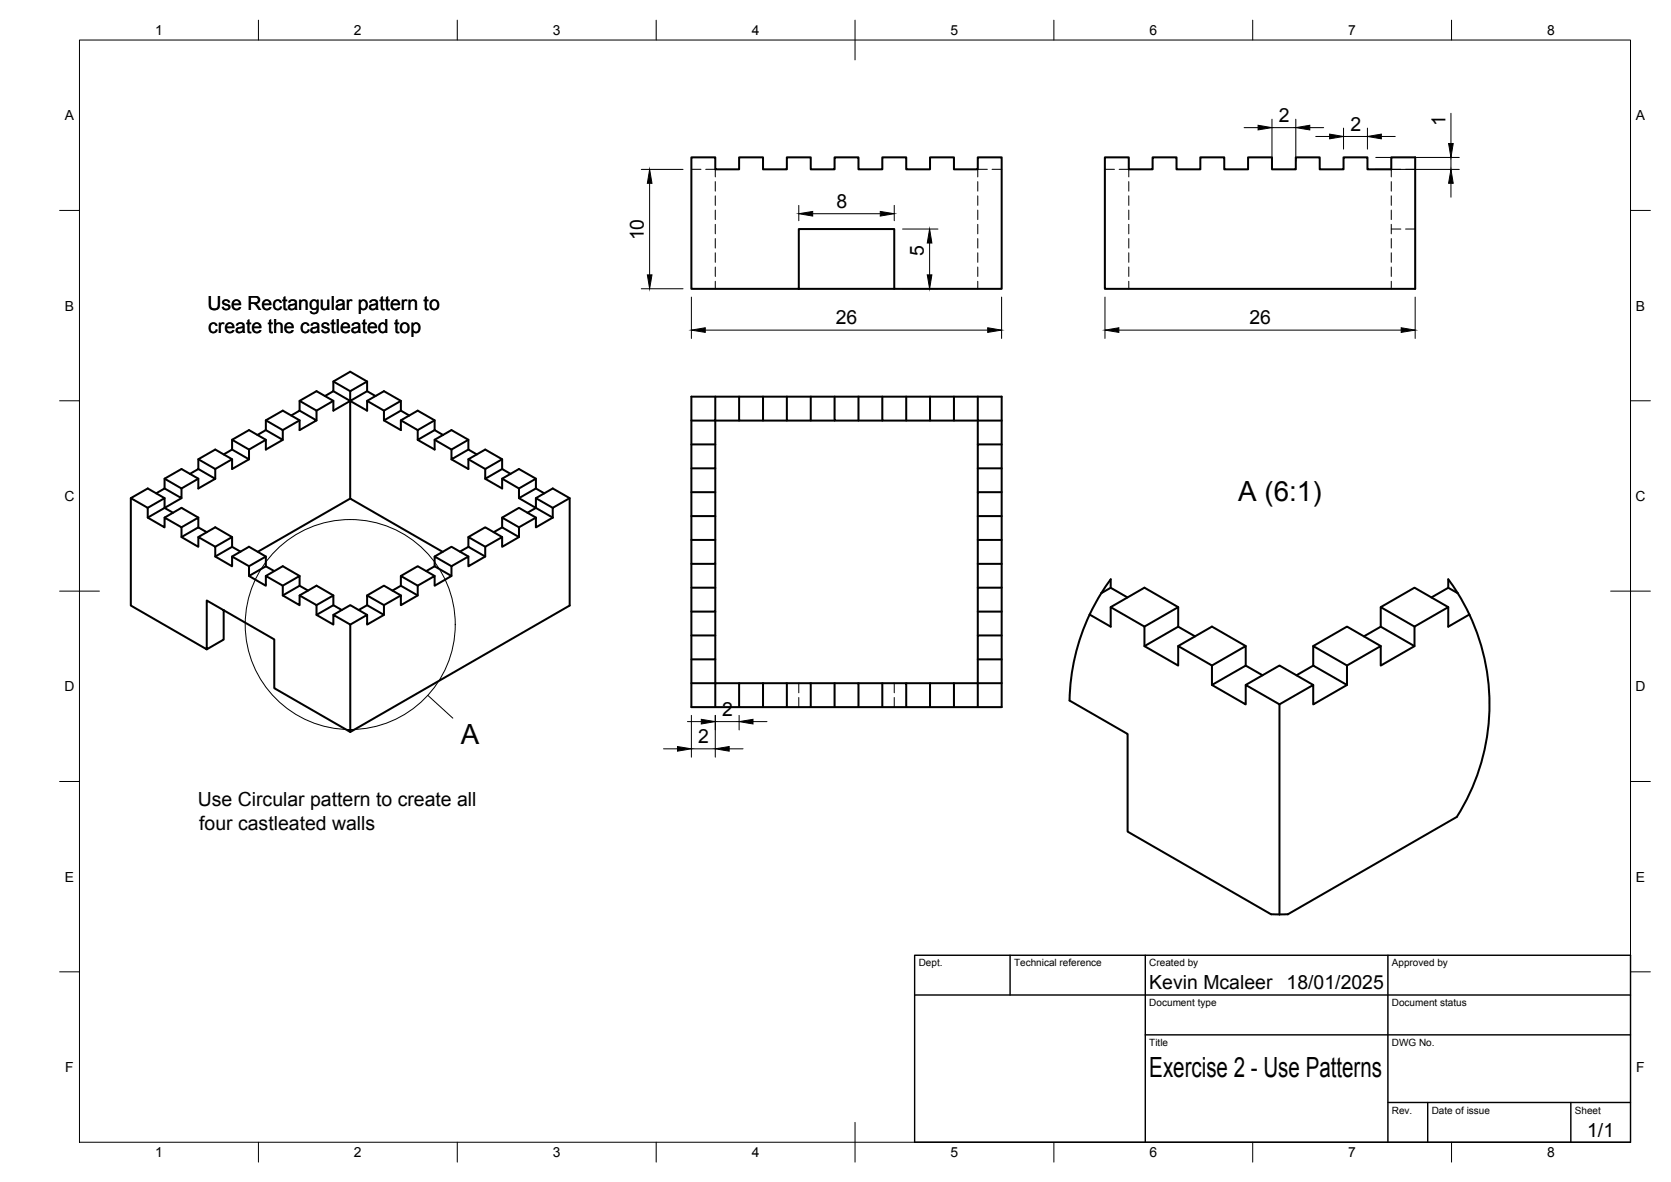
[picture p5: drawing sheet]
<svg xmlns="http://www.w3.org/2000/svg" width="420mm" height="297mm" viewBox="0 0 420 297" stroke-linecap="round" stroke-linejoin="round" font-family="sans-serif">
<!-- layer: Visible -->
<g fill="none" stroke="#000" stroke-width=".51">
<path d="M173.8 39.5h6.1v3.1h5.9v-3.1h6.1v3.1h5.9v-3.1h6.1v3.1h5.9v-3.1h6.1v3.1h5.9v-3.1h6.1v3.1h5.9v-3.1h6.1v3.1h6v-3.1h6v33.1h-27v-15h-24v15h-27.1zM277.8 39.5h6v3.1h6v-3.1h6v3.1h6v-3.1h6v3.1h6v-3.1h6v3.1h6v-3.1h6v3.1h6v-3.1h6v3.1h6v-3.1h6v33.1h-78zM200.9 72.6h24M83.8 98.3l4.3 2.5-4.3 2.4v-2.5l-4.2-2.4-4.3 2.4v2.5l-2.1 1.2M83.8 95.9l4.3 2.4M92.3 98.3v-2.4l-4.2-2.5-4.3 2.5v2.4l-2.1 1.2M92.3 95.9l-4.2 2.4v2.5l4.2-2.5M92.3 98.3l2.1 1.2M173.8 99.7h78.1v78h-78.1zM179.9 99.7v6h-6.1M185.8 99.7v6h12M191.9 99.7v6"/>
<path d="M197.8 99.7v6h12M203.9 99.7v6M209.8 99.7v6h12M215.9 99.7v6M221.8 99.7v6h12M227.9 99.7v6M233.8 99.7v6h12.1v6M239.9 99.7v6M245.9 99.7v6h6M49.9 117.9l4.2 2.4-4.2 2.5v-2.5l-4.3-2.4-4.2 2.4v2.5l-2.1 1.2M49.9 115.4l4.2 2.5v2.4M58.4 113l4.2 2.4-4.2 2.5v-2.5l-4.3-2.4-4.2 2.4v2.5l-2.1 1.2"/>
<path d="M58.4 110.5l4.2 2.5v2.4M58.4 115.4l-4.3 2.5M66.8 108.1l4.3 2.4-4.3 2.5v-2.5l-4.2-2.4-4.2 2.4v2.5l-2.2 1.2M66.8 105.6l4.3 2.5v2.4M66.8 110.5l-4.2 2.5M75.3 103.2l4.3 2.4-4.3 2.5v-2.5l-4.2-2.4-4.3 2.4v2.5l-2.1 1.2M75.3 100.7l4.3 2.5v2.4M75.3 105.6l-4.2 2.5M83.8 100.7l-4.2 2.5M92.3 100.7l4.2 2.5M96.5 105.6l4.3 2.5v-2.5l4.2-2.4 4.3 2.4v2.5l2.1 1.2M100.8 100.7l-4.3 2.5v2.4l4.3-2.4"/>
<path d="M100.8 105.6l4.2 2.5M102.9 104.4l-2.1-1.2v-2.5l-4.3-2.4-4.2 2.4v2.5l-4.2-2.4v24.5l23.2 13.4M105 110.5l4.3 2.5v-2.5l4.2-2.4 4.3 2.4v2.5l2.1 1.2M109.3 105.6l-4.3 2.5v2.4l4.3-2.4M109.3 110.5l4.2 2.5M113.5 115.4l4.3 2.5v-2.5l4.2-2.4 4.3 2.4v2.5l2.1 1.2M117.8 110.5l-4.3 2.5v2.4l4.3-2.4M117.8 115.4l4.2 2.5M126.3 115.4l-4.3 2.5v2.4l4.3-2.4M173.8 111.7h6.1M179.9 117.7v12h-6.1M185.8 105.7h-5.9v12h-6.1"/>
<path d="M245.9 117.7h6M251.9 111.7h-6v12M32.9 125.2l4.2-2.4 4.3 2.4M41.4 120.3l4.2 2.5v2.4l-4.2-2.4M41.4 130.1l4.2-2.5 4.3 2.5M43.5 128.8l-2.1-1.2-4.3 2.5M45.6 125.2l-4.2 2.4v-2.4l-4.3 2.4M45.6 132.5l4.3-2.4v2.4M49.9 120.3l-4.3 2.5M49.9 135l4.2-2.5 4.3 2.5M52 133.7l-2.1-1.2-4.3 2.5M54.1 137.4l4.3-2.4v2.4"/>
<path d="M58.4 139.9l4.2-2.5 4.2 2.5M60.5 138.6l-2.1-1.2-4.3 2.5M88.1 125.3l-23.3 13.4M109.3 139.9l4.2-2.5 4.3 2.5M117.8 135l4.2-2.5 4.3 2.5M117.8 137.4l-2.1 1.2M122 120.3l4.3 2.5v-2.5l4.2-2.4 4.2 2.4v2.5l2.2 1.2M122 137.4l-4.2-2.4v2.4l4.2 2.5M126.3 130.1l4.2-2.5 4.2 2.5M126.3 132.5l-2.2 1.2M126.3 120.3l4.2 2.5M130.5 132.5l-4.2-2.4v2.4l4.2 2.5"/>
<path d="M130.5 125.2l4.2 2.4-2.1 1.2M134.7 125.2l4.3-2.4 4.2 2.4v27l-55.1 31.7M134.7 120.3l-4.2 2.5v2.4l4.2-2.4M139 130.1l-4.3 2.4v-2.4l-4.2 2.4v2.5l-4.2 2.4v-2.4l-4.3 2.4v2.5l-4.2 2.4v-2.4l-4.3 2.4v2.4l-4.2 2.5v-2.5l-4.3 2.5v2.4l-4.2 2.5v-2.5l-4.3 2.5v2.4l-4.2 2.5v-2.5l-4.2 2.5M139 127.6l-4.3-2.4v2.4l4.3 2.5M143.2 125.2l-4.2 2.4v2.5M173.8 135.7h6.1M173.8 123.7h6.1M179.9 129.7v12h-6.1M245.9 129.7h6M251.9 123.7h-6v12M251.9 135.7h-6v12"/>
<path d="M56.2 153.3v7.4l-4.2 2.5v-12.3l17 9.8v12.2l19.1 11v-26.9l-4.3-2.5v2.5l-4.2-2.5v-2.4l-4.3-2.5v2.5l-4.2-2.5v-2.4l-4.3-2.5v2.5l-4.2-2.5v-2.4l-4.2-2.4v2.4l-4.3-2.4v-2.5l-4.2-2.4v2.4l-4.3-2.4v-2.5l-4.2-2.4v2.4l-4.3-2.4v-2.5l-4.2-2.4v27l19.1 11M62.6 142.3l4.2-2.4v2.4M69 143.5l-2.2-1.2-4.2 2.4M71.1 147.2l4.2-2.5v2.5M75.3 144.7l-4.2-2.4-4.3 2.4M75.3 149.6l4.3-2.4 4.2 2.4M77.4 148.4l-2.1-1.2-4.2 2.4M79.6 152.1l4.2-2.5v2.5M83.8 154.5l4.3-2.4 4.2 2.4M85.9 153.3l-2.1-1.2-4.2 2.4M92.3 149.6l4.2-2.4 4.3 2.4M92.3 152.1l-2.1 1.2"/>
<path d="M96.5 152.1l-4.2-2.5v2.5l4.2 2.4M100.8 144.7l4.2-2.4 4.3 2.4M100.8 147.2l-2.1 1.2M105 147.2l-4.2-2.5v2.5l4.2 2.4M109.3 142.3l-2.1 1.2M113.5 142.3l-4.2-2.4v2.4l4.2 2.4M173.8 159.7h6.1M173.8 147.7h6.1M179.9 153.7v12h-6.1M179.9 141.7v12h-6.1M245.9 141.7h6M245.9 153.7h6"/>
<path d="M251.9 147.7h-6v12M251.9 159.7h-6v18M274 154.4l5.3 3.1v-4.9l8.5 4.9v4.9l8.4 4.9v-4.9l8.5 4.8v4.9l8.5 4.9v-4.9l8.5 4.9v52.8M276.9 149.1a52.8 52.8 0 0 0-8 26.9M276.9 149.1l2.4-1.4 4.2 2.4M279.3 147.7v-2.1l-2.4 3.4M279.3 152.6l8.5-4.9 8.4 4.9M287.8 157.5l8.4-4.9v4.9M300.5 159.9l-4.3-2.4-8.4 4.9M347.2 152.6l8.5-4.9 8.5 4.9M347.2 157.5l-4.3 2.4M355.7 157.5l-8.5-4.9v4.9l8.5 4.9"/>
<path d="M364.2 147.7v-2.1l2.3 3.4M366.5 149.1l-2.3-1.4-4.3 2.4M366.5 149.1a52.8 52.8 0 0 1-.2 56.2l-42.5 24.5h-2.1M369.4 154.4l-5.2 3.1v-4.9l-8.5 4.9v4.9l-8.5 4.9v-4.9l-8.5 4.8v4.9l-8.5 4.9v-4.9l-8.5 4.9M179.9 177.7v-6h12v6M179.9 165.7v6h-6.1M185.8 171.7v6M191.9 171.7h12v6M197.8 171.7v6M203.9 171.7h12v6M209.8 171.7v6M215.9 171.7h12v6"/>
<path d="M221.8 171.7v6M227.9 171.7h12v6M233.8 171.7v6M239.9 171.7h12M245.9 165.7h6M268.9 176.1l14.6 8.4v24.5l36.1 20.8h2.1M296.2 162.4l8.5-4.9 8.5 4.9M304.7 167.2l8.5-4.8v4.9M313.2 172.1l8.5-4.9 8.5 4.9M317.5 169.7l-4.3-2.4-8.5 4.8M330.2 162.4l8.5-4.9 8.5 4.9M330.2 167.3l-4.2 2.4"/>
<path d="M338.7 167.2l-8.5-4.8v4.9l8.5 4.8"/>
</g>
<!-- layer: Hidden -->
<g fill="none" stroke="#000" stroke-width=".25">
<path d="M173.8 42.6h2.5M177.4 42.6h2.5v1.9M179.9 45.6v2.4M179.9 49.2v2.4M179.9 52.8v2.4M179.9 56.4v2.4M179.9 60v2.3M245.9 45.6v2.4M245.9 49.2v2.4M245.9 52.8v2.4M245.9 56.4v2.4M245.9 60v2.3"/>
<path d="M248.3 42.6h-2.4v1.9M249.4 42.6h2.5M277.8 42.6h2.4M281.4 42.6h2.4v1.9M283.8 45.6v2.4M283.8 49.2v2.4M283.8 52.8v2.4M283.8 56.4v2.4M283.8 60v2.3M349.8 57.6h2.4M349.8 45.6v2.4M349.8 49.2v2.4"/>
<path d="M349.8 52.8v2.4M349.8 56.4v2.4M349.8 60v2.3M352.2 42.6h-2.4v1.9M353.4 57.6h2.4M353.4 42.6h2.4M179.9 63.5v2.4M179.9 67.1v2.4M179.9 70.7v1.9M245.9 63.5v2.4M245.9 67.1v2.4M245.9 70.7v1.9"/>
<path d="M283.8 63.5v2.4M283.8 67.1v2.4M283.8 70.7v1.9M349.8 63.5v2.4M349.8 67.1v2.4M349.8 70.7v1.9M200.9 171.7v2.4M200.9 175.3v2.4M224.9 171.7v2.4M224.9 175.3v2.4"/>
</g>
<!-- layer: BORDER -->
<g fill="none" stroke="#000" stroke-width=".25">
<path d="M20 10.1h390v276.9h-390zM65 5.1v5M115 5.1v5M165 5.1v5M215 5.1v10M265 5.1v5M315 5.1v5M365 5.1v5M15 52.9h5M410 52.9h5M15 100.7h5M410 100.7h5"/>
<path d="M15 148.6h10M405 148.6h10M15 196.4h5M410 196.4h5M15 244.2h5M410 244.2h5M65 287v5M115 287v5M165 287v5M215 282.1v9.9M265 287v5M315 287v5"/>
<path d="M365 287v5"/>
</g>
<!-- layer: TITLEBLOCK -->
<path d="M230 250h180M230 240.1h180v46.9h-180zM254 240.1v9.9M288 240.1v46.9M349 240.1v46.9M288 260.1h122M349 277.1h61M359 277.1v9.9M395 277.1v9.9" fill="none" stroke="#000" stroke-width=".36"/>
<!-- layer: FD_Dimensions -->
<g fill="none" stroke="#000" stroke-width=".25">
<path d="M312.8 32.1h3.5M319.8 30v10.5M319.8 32.1h6M325.8 30v10.5M329.3 32.1h3.5M330.8 34.3h3.5M337.8 32.2v5.3M337.8 34.3h6M343.8 32.2v5.3M345.9 39.6h21M347.3 34.3h3.5M364.8 28.5v7.6"/>
<path d="M364.8 39.6v3M161.2 42.6h10.5M163.3 46.1v23M200.9 51.6v3.9M204.3 53.7h17M224.9 51.6v3.9M226.9 57.6h8.9M345.9 42.6h21M364.8 46.1v3.5M161.2 72.6h10.5M173.8 74.7v10.4M226.9 72.6h8.9"/>
<path d="M233.7 61.1v8M251.8 74.7v10.4M277.8 74.7v10.4M355.8 74.7v10.4M177.3 83h71M281.3 83h71M173.8 179.8v10.5M179.9 179.8v10.5M185.8 179.8v3.6M166.8 188.2h3.5M172.8 181.3h3.5M173.8 188.2h6.1"/>
<path d="M179.9 181.3h5.9M183.3 188.2h3.5M189.3 181.3h3.5"/>
</g>
<g fill="#000" stroke="#000" stroke-width=".25">
<path d="M316.3 31.5l3.5 .6-3.5 .5zM325.8 32.1l3.5-.6v1.1zM334.3 33.7l3.5 .6-3.5 .6zM343.8 34.3l3.5-.6v1.2zM364.2 36.1h1.2l-.6 3.5zM163.3 42.6l.6 3.5h-1.1zM200.9 53.7l3.4-.6v1.2zM221.3 53.1l3.6 .6-3.6 .6zM364.8 42.6l.6 3.5h-1.2zM162.8 69.1h1.1l-.6 3.5zM233.7 57.6l.6 3.5h-1.1zM233.2 69.1h1.1l-.6 3.5z"/>
<path d="M173.8 83l3.5-.6v1.1zM248.3 82.4l3.5 .6-3.5 .5zM277.8 83l3.5-.6v1.1zM352.3 82.4l3.5 .6-3.5 .5zM170.3 187.6l3.5 .6-3.5 .6zM176.3 180.8l3.6 .5-3.6 .6zM179.9 188.2l3.4-.6v1.2zM185.8 181.3l3.5-.5v1.1z"/>
</g>
<!-- layer: Detail Boundary -->
<g fill="none" stroke="#000" stroke-width=".25">
<path d="M107.6 174.7l6.3 5.8"/>
<circle cx="88.1" cy="156.9" r="26.4"/>
</g>
<g font-size="7">
<text x="311.4" y="125.9">A (6:1)</text>
<text x="115.9" y="186.9">A</text>
<text x="289" y="270.6">Exercise 2 - Use Patterns</text>
</g>
<g font-size="4.9">
<text x="321.5" y="30.7">2</text>
<text x="339.5" y="32.9">2</text>
<text x="363.4" y="31.7" transform="rotate(-90 363.4 31.7)">1</text>
<text x="210.3" y="52.2">8</text>
<text x="161.9" y="60.4" transform="rotate(-90 161.9 60.4)">10</text>
<text x="232.3" y="64.2" transform="rotate(-90 232.3 64.2)">5</text>
<text x="52.2" y="77.9">Use Rectangular pattern to</text>
<text x="52.4" y="83.8">create the castleated top</text>
<text x="210.2" y="81.5">26</text>
<text x="314.2" y="81.5">26</text>
<text x="181.5" y="179.9">2</text>
<text x="175.5" y="186.8">2</text>
<text x="49.7" y="202.7">Use Circular pattern to create all</text>
<text x="50.1" y="208.6">four castleated walls</text>
<text x="289" y="248.5">Kevin Mcaleer</text>
<text x="323.5" y="248.5">18/01/2025</text>
<text x="399.1" y="285.7">1/1</text>
</g>
<g font-size="3.5">
<text x="39" y="8.8">1</text>
<text x="89" y="8.8">2</text>
<text x="139" y="8.8">3</text>
<text x="189" y="8.8">4</text>
<text x="239" y="8.8">5</text>
<text x="289" y="8.8">6</text>
<text x="339" y="8.8">7</text>
<text x="389" y="8.8">8</text>
<text x="16.3" y="30.2">A</text>
<text x="411.3" y="30.2">A</text>
<text x="16.3" y="78">B</text>
<text x="411.3" y="78">B</text>
<text x="16.2" y="125.9">C</text>
<text x="411.2" y="125.9">C</text>
<text x="16.2" y="173.7">D</text>
<text x="411.2" y="173.7">D</text>
<text x="16.3" y="221.6">E</text>
<text x="411.3" y="221.6">E</text>
<text x="16.4" y="269.4">F</text>
<text x="411.4" y="269.4">F</text>
<text x="39" y="290.8">1</text>
<text x="89" y="290.8">2</text>
<text x="139" y="290.8">3</text>
<text x="189" y="290.8">4</text>
<text x="239" y="290.8">5</text>
<text x="289" y="290.8">6</text>
<text x="339" y="290.8">7</text>
<text x="389" y="290.8">8</text>
</g>
<g font-size="2.5">
<text x="231" y="242.9">Dept.</text>
<text x="255" y="242.9">Technical reference</text>
<text x="289" y="242.9">Created by</text>
<text x="350" y="242.9">Approved by</text>
<text x="289" y="252.8">Document type</text>
<text x="350" y="252.8">Document status</text>
<text x="289" y="262.9">Title</text>
<text x="350" y="262.9">DWG No.</text>
<text x="350" y="279.9">Rev.</text>
<text x="360" y="279.9">Date of issue</text>
<text x="396" y="279.9">Sheet</text>
</g>
</svg>
